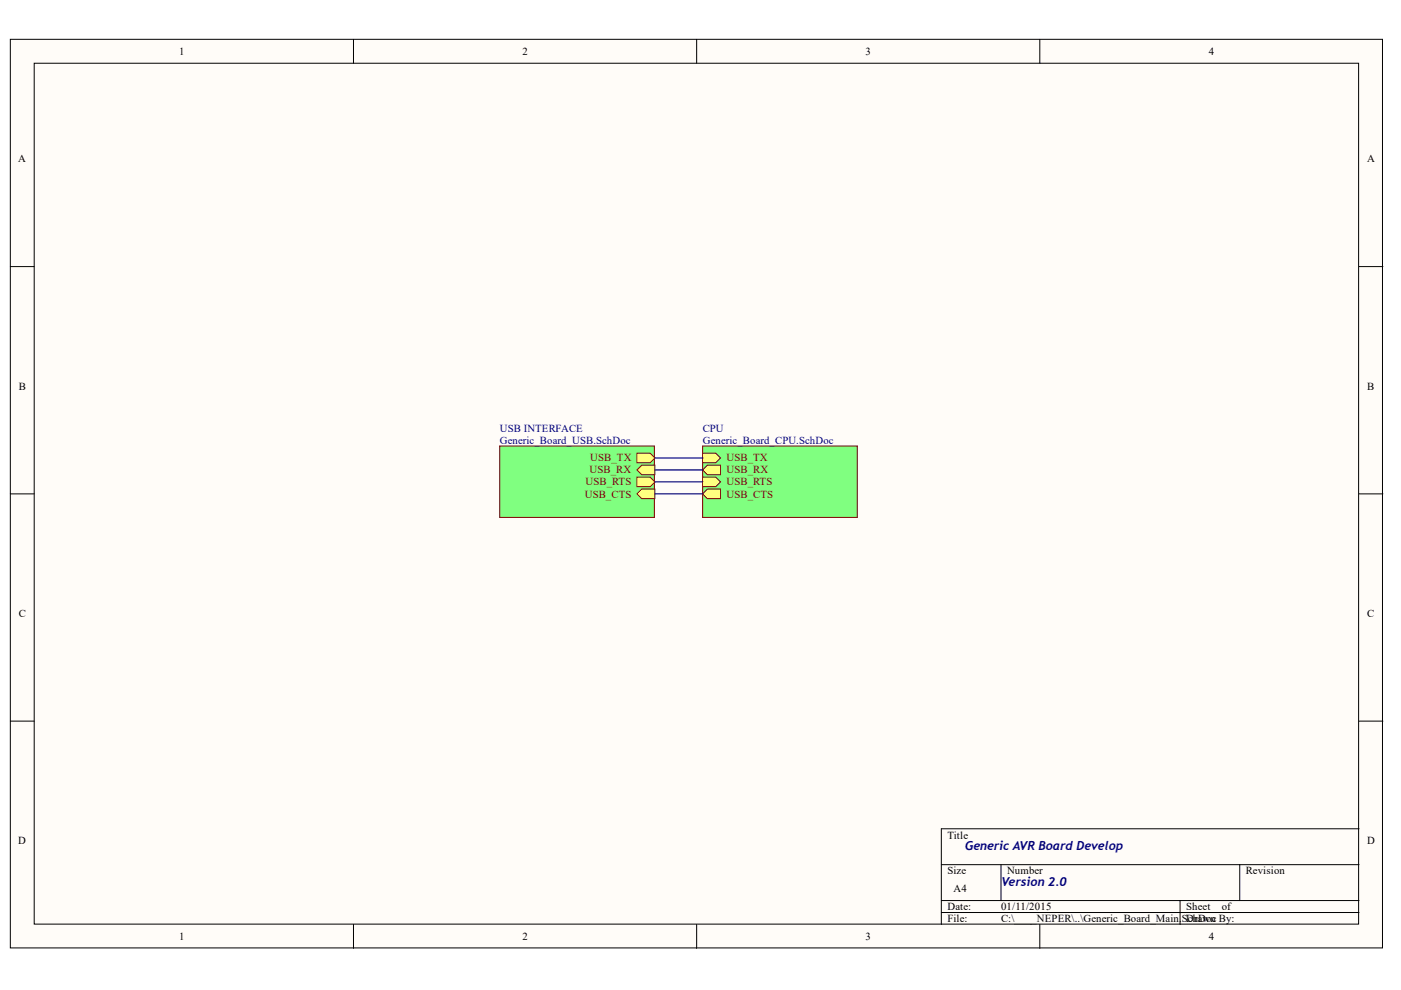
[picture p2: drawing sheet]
<svg xmlns="http://www.w3.org/2000/svg" width="297mm" height="210mm" viewBox="0 0 297 210" stroke-linecap="round" stroke-linejoin="round" font-family="sans-serif">
<g fill="#fffcf8" stroke="#000" stroke-width=".21">
<path d="M2.2 8.3h290.9v192.7h-290.9z"/>
<path d="M7.3 13.4h280.8v182.5h-280.8z"/>
</g>
<g fill="none" stroke="#000" stroke-width=".21">
<path d="M74.9 8.3v5.1M147.7 8.3v5.1M220.5 8.3v5.1M2.2 56.5h5.1M288.2 56.5h5M2.2 104.7h5.1M288.2 104.7h5M2.2 152.9h5.1M288.2 152.9h5M288.2 175.7h-88.6v20.3M74.9 196v5.1M147.7 196v5.1"/>
<path d="M199.6 183.3h88.6M199.6 190.9h88.6M199.6 193.5h88.6M212.2 183.3v7.6M220.5 196v5.1M250.2 190.9v5.1M262.8 183.3v7.6"/>
</g>
<path d="M105.9 94.6h32.8v15.1h-32.8z" fill="#80ff80" stroke="#800000" stroke-width=".21"/>
<g fill="#ffff80" stroke="#800000" stroke-width=".21">
<path d="M135 96.1h2.8l1 1-1 1h-2.8z" fill-rule="evenodd"/>
<path d="M136.1 98.6h2.7v2.1h-2.7l-1.1-1.1z" fill-rule="evenodd"/>
<path d="M135 101.2h2.8l1 1-1 1h-2.8z" fill-rule="evenodd"/>
<path d="M136.1 103.7h2.7v2h-2.7l-1.1-1z" fill-rule="evenodd"/>
</g>
<path d="M149 94.6h32.8v15.1h-32.8z" fill="#80ff80" stroke="#800000" stroke-width=".21"/>
<g fill="#ffff80" stroke="#800000" stroke-width=".21">
<path d="M149 96.1h2.8l1 1-1 1h-2.8z" fill-rule="evenodd"/>
<path d="M150 98.6h2.8v2.1h-2.8l-1-1.1z" fill-rule="evenodd"/>
<path d="M149 101.2h2.8l1 1-1 1h-2.8z" fill-rule="evenodd"/>
<path d="M150 103.7h2.8v2h-2.8l-1-1z" fill-rule="evenodd"/>
</g>
<path d="M138.8 97.1h10.2M138.8 99.6h10.2M138.8 102.2h10.2M138.8 104.7h10.2" fill="none" stroke="#000080" stroke-width=".25"/>
<g font-size="2.6" fill="#000080">
<text x="204.7" y="180.2">Generic AVR Board Develop</text>
<text x="212.2" y="187.8">Version 2.0</text>
</g>
<g font-size="2.3">
<text x="38" y="11.6">1</text>
<text x="110.8" y="11.6">2</text>
<text x="183.5" y="11.6">3</text>
<text x="256.3" y="11.6">4</text>
<text x="3.9" y="34.4">A</text>
<text x="289.9" y="34.4">A</text>
<text x="4" y="82.6">B</text>
<text x="289.9" y="82.6">B</text>
<text x="4" y="130.8">C</text>
<text x="289.9" y="130.8">C</text>
<text x="3.9" y="179">D</text>
<text x="200.9" y="177.8">Title</text>
<text x="289.9" y="179">D</text>
<text x="200.9" y="185.4">Size</text>
<text x="213.5" y="185.4">Number</text>
<text x="264.1" y="185.4">Revision</text>
<text x="202.1" y="189.2">A4</text>
<text x="200.9" y="193">Date:</text>
<text x="200.9" y="195.5">File:</text>
<text x="212.2" y="193">01/11/2015</text>
<text x="212.2" y="195.5">C:\____NEPER\..\Generic_Board_Main.SchDoc By:</text>
<text x="251.5" y="193">Sheet</text>
<text x="251.5" y="195.5">Drawn</text>
<text x="259" y="193">of</text>
<text x="38" y="199.3">1</text>
<text x="110.8" y="199.3">2</text>
<text x="183.5" y="199.3">3</text>
<text x="256.3" y="199.3">4</text>
</g>
<g font-size="2.3" fill="#000080">
<text x="106" y="91.5">USB INTERFACE</text>
<text x="106" y="94">Generic_Board_USB.SchDoc</text>
<text x="149" y="91.5">CPU</text>
<text x="149" y="94">Generic_Board_CPU.SchDoc</text>
</g>
<g font-size="2.3" fill="#800000">
<text x="125" y="100.4">USB_RX</text>
<text x="125.2" y="97.8">USB_TX</text>
<text x="154" y="97.8">USB_TX</text>
<text x="154" y="100.4">USB_RX</text>
<text x="124" y="105.5">USB_CTS</text>
<text x="124.1" y="102.9">USB_RTS</text>
<text x="154" y="102.9">USB_RTS</text>
<text x="154" y="105.5">USB_CTS</text>
</g>
</svg>
